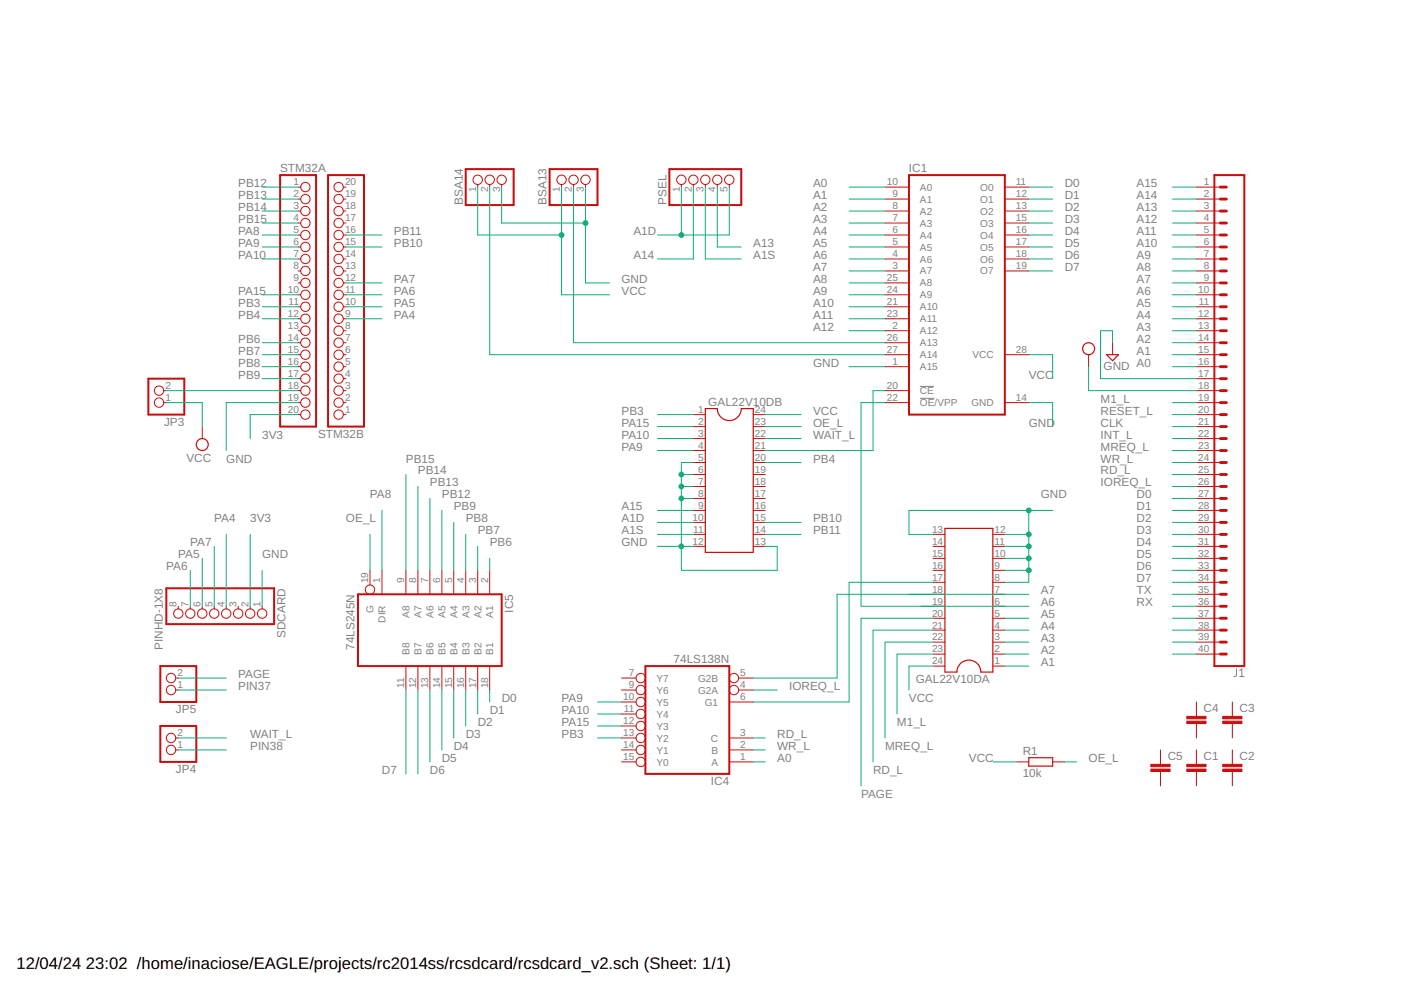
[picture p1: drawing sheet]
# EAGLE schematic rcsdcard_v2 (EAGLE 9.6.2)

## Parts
BSA13  PINHD-1X3  [1X03]
BSA14  PINHD-1X3  [1X03]
C1  C-EU050-025X075  [C050-025X075]
C2  C-EU050-025X075  [C050-025X075]
C3  C-EU050-025X075  [C050-025X075]
C4  C-EU050-025X075  [C050-025X075]
C5  C-EU050-025X075  [C050-025X075]
GAL22V10DA  DIL24-3  [DIL24-3]
GAL22V10DB  DIL24-3  [DIL24-3]
IC1  27C512D  [DIL28-6]
IC4  74LS138N  [DIL16]
IC5  74LS245N  [DIL20]
J1  CONN_40OFFSET  [1X40_OFFSET]
JP3  PINHD-1X2  [1X02]
JP4  PINHD-1X2  [1X02]
JP5  PINHD-1X2  [1X02]
PSEL  PINHD-1X5  [1X05]
R1  10k  R-EU_0204/7  [0204/7]
SDCARD  PINHD-1X8  [1X08]
STM32A  PINHD-1X20  [1X20]
STM32B  PINHD-1X20  [1X20]

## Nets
3V3: SDCARD.2 STM32A.20
A0: IC1.10(A0) IC4.1(A) J1.16
A1: GAL22V10DA.1 IC1.9(A1) J1.15
A1D: GAL22V10DB.10 PSEL.1 PSEL.5
A1S: GAL22V10DB.11 PSEL.3
A2: GAL22V10DA.2 IC1.8(A2) J1.14
A3: GAL22V10DA.3 IC1.7(A3) J1.13
A4: GAL22V10DA.4 IC1.6(A4) J1.12
A5: GAL22V10DA.5 IC1.5(A5) J1.11
A6: GAL22V10DA.6 IC1.4(A6) J1.10
A7: GAL22V10DA.7 IC1.3(A7) J1.9
A8: IC1.25(A8) J1.8
A9: IC1.24(A9) J1.7
A10: IC1.21(A10) J1.6
A11: IC1.23(A11) J1.5
A12: IC1.2(A12) J1.4
A13: J1.3 PSEL.4
A14: J1.2 PSEL.2
A15: GAL22V10DB.9 J1.1
CLK: J1.21
D0: IC1.11(O0) IC5.18(B1) J1.27
D1: IC1.12(O1) IC5.17(B2) J1.28
D2: IC1.13(O2) IC5.16(B3) J1.29
D3: IC1.15(O3) IC5.15(B4) J1.30
D4: IC1.16(O4) IC5.14(B5) J1.31
D5: IC1.17(O5) IC5.13(B6) J1.32
D6: IC1.18(O6) IC5.12(B7) J1.33
D7: IC1.19(O7) IC5.11(B8) J1.34
GND: BSA13.3 BSA14.3 GAL22V10DA.8 GAL22V10DA.9 GAL22V10DA.10 GAL22V10DA.11 GAL22V10DA.12 GAL22V10DA.13 GAL22V10DB.5 GAL22V10DB.6 GAL22V10DB.7 GAL22V10DB.8 GAL22V10DB.12 GAL22V10DB.13 IC1.1(A15) IC1.14(GND) J1.17 SDCARD.1 STM32A.19
INT_L: J1.22
IOREQ_L: IC4.4(G2A) J1.26
M1_L: GAL22V10DA.23 J1.19
MREQ_L: GAL22V10DA.22 J1.23
N$1: J1.37
N$2: J1.38
N$3: J1.39
N$4: GAL22V10DA.19 IC1.22(!OE!/VPP)
N$5: JP3.2 STM32A.18
N$6: GAL22V10DB.21 IC1.20(!CE)
N$9: GAL22V10DA.17 IC4.6(G1)
N$12: GAL22V10DA.18 IC4.5(G2B)
N$13: J1.40
N$31: BSA13.2 IC1.26(A13)
N$32: BSA14.2 IC1.27(A14)
OE_L: GAL22V10DB.23 IC5.19(G) R1.2
PA4: SDCARD.4 STM32B.9
PA5: SDCARD.6 STM32B.10
PA6: SDCARD.7 STM32B.11
PA7: SDCARD.5 STM32B.12
PA8: IC5.1(DIR) STM32A.5
PA9: GAL22V10DB.4 IC4.10(Y5) STM32A.6
PA10: GAL22V10DB.3 IC4.11(Y4) STM32A.7
PA15: GAL22V10DB.2 IC4.12(Y3) STM32A.10
PAGE: GAL22V10DA.20 JP5.2
PB3: GAL22V10DB.1 IC4.13(Y2) STM32A.11
PB4: GAL22V10DB.20 STM32A.12
PB6: IC5.2(A1) STM32A.14
PB7: IC5.3(A2) STM32A.15
PB8: IC5.4(A3) STM32A.16
PB9: IC5.5(A4) STM32A.17
PB10: GAL22V10DB.15 STM32B.15
PB11: GAL22V10DB.14 STM32B.16
PB12: IC5.6(A5) STM32A.1
PB13: IC5.7(A6) STM32A.2
PB14: IC5.8(A7) STM32A.3
PB15: IC5.9(A8) STM32A.4
PIN37: JP5.1
PIN38: JP4.1
RD_L: GAL22V10DA.21 IC4.3(C) J1.25
RESET_L: J1.20
RX: J1.36
TX: J1.35
VCC: BSA13.1 BSA14.1 GAL22V10DA.24 GAL22V10DB.24 IC1.28(VCC) J1.18 JP3.1 R1.1
WAIT_L: GAL22V10DB.22 JP4.2
WR_L: IC4.2(B) J1.24
Unconnected: C1.1 C1.2 C2.1 C2.2 C3.1 C3.2 C4.1 C4.2 C5.1 C5.2 GAL22V10DA.14 GAL22V10DA.15 GAL22V10DA.16 GAL22V10DB.16 GAL22V10DB.17 GAL22V10DB.18 GAL22V10DB.19 IC4.7(Y7) IC4.9(Y6) IC4.14(Y1) IC4.15(Y0) SDCARD.3 SDCARD.8 STM32A.8 STM32A.9 STM32A.13 STM32B.1 STM32B.2 STM32B.3 STM32B.4 STM32B.5 STM32B.6 STM32B.7 STM32B.8 STM32B.13 STM32B.14 STM32B.17 STM32B.18 STM32B.19 STM32B.20

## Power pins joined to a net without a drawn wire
GND: IC4.8(GND) IC5.10(GND)
VCC: IC4.16(VCC) IC5.20(VCC)

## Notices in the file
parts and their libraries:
SparkFun-Connectors: Licensing: Creative Commons ShareAlike 4.0 International - https://creativecommons.org/licenses/by-sa/4.0
